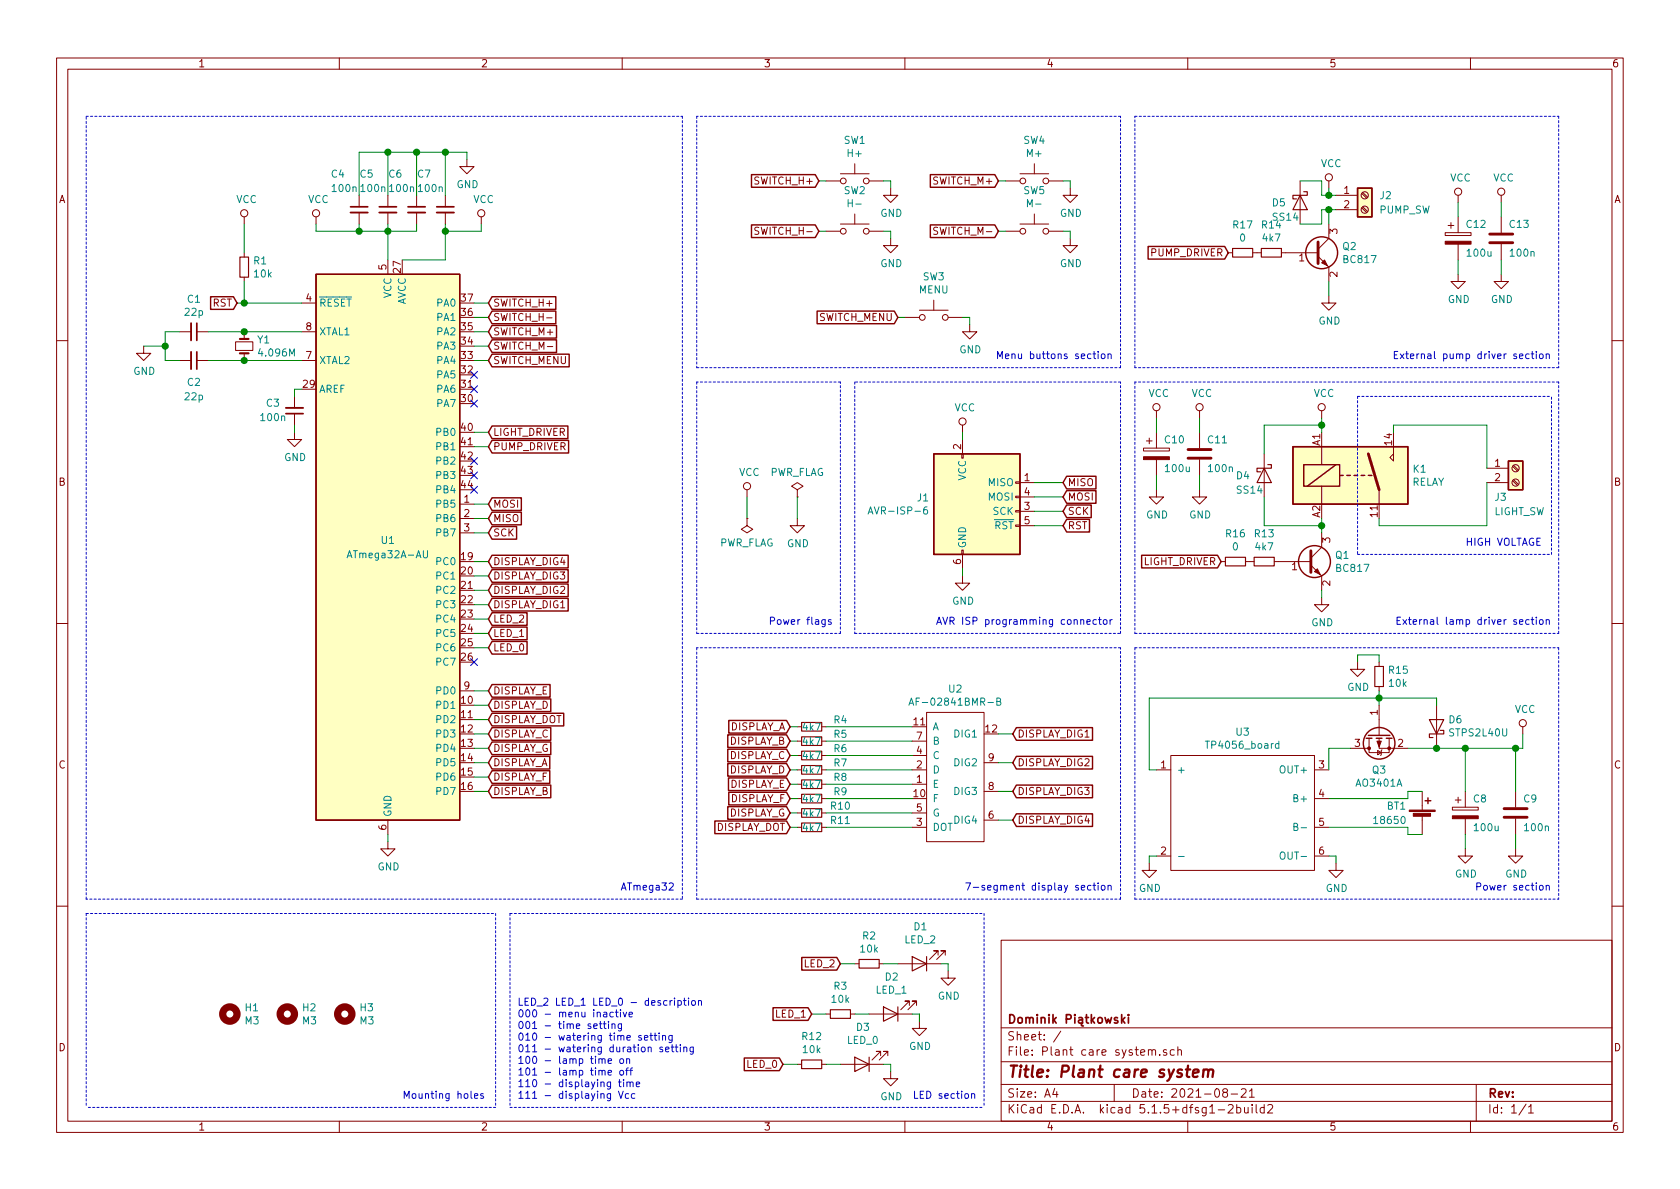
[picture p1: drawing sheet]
EESchema Schematic File Version 4
EELAYER 30 0
EELAYER END
$Descr A4 11693 8268
encoding utf-8
Sheet 1 1
Title "Plant care system"
Date "2021-08-21"
Rev ""
Comp "Dominik Piątkowski"
Comment1 ""
Comment2 ""
Comment3 ""
Comment4 ""
$EndDescr
$Comp
L power:VCC #PWR0101
U 1 1
P 5200 3450
F 0 "#PWR0101" H 5200 3300 50  0001 C CNN
F 1 "VCC" H 5217 3623 50  0000 C CNN
F 2 "" H 5200 3450 50  0001 C CNN
F 3 "" H 5200 3450 50  0001 C CNN
	1    5200 3450
	1    0    0    -1  
$EndComp
$Comp
L power:GND #PWR0102
U 1 1
P 5550 3600
F 0 "#PWR0102" H 5550 3350 50  0001 C CNN
F 1 "GND" H 5555 3427 50  0000 C CNN
F 2 "" H 5550 3600 50  0001 C CNN
F 3 "" H 5550 3600 50  0001 C CNN
	1    5550 3600
	1    0    0    -1  
$EndComp
$Comp
L power:PWR_FLAG #FLG0101
U 1 1
P 5550 3450
F 0 "#FLG0101" H 5550 3525 50  0001 C CNN
F 1 "PWR_FLAG" H 5550 3623 50  0000 C CNN
F 2 "" H 5550 3450 50  0001 C CNN
F 3 "~" H 5550 3450 50  0001 C CNN
	1    5550 3450
	1    0    0    -1  
$EndComp
$Comp
L power:PWR_FLAG #FLG0102
U 1 1
P 5200 3600
F 0 "#FLG0102" H 5200 3675 50  0001 C CNN
F 1 "PWR_FLAG" H 5200 3773 50  0000 C CNN
F 2 "" H 5200 3600 50  0001 C CNN
F 3 "~" H 5200 3600 50  0001 C CNN
	1    5200 3600
	-1   0    0    1   
$EndComp
Wire Wire Line
	5200 3450 5200 3600
Wire Wire Line
	5550 3450 5550 3600
$Comp
L MCU_Microchip_ATmega:ATmega32A-AU U1
U 1 1
P 2700 3800
F 0 "U1" H 2700 3850 50  0000 C CNN
F 1 "ATmega32A-AU" H 2700 3750 50  0000 C CNN
F 2 "Package_QFP:TQFP-44_10x10mm_P0.8mm" H 2700 3800 50  0001 C CIN
F 3 "http://ww1.microchip.com/downloads/en/DeviceDoc/atmel-8155-8-bit-microcontroller-avr-atmega32a_datasheet.pdf" H 2700 3800 50  0001 C CNN
	1    2700 3800
	1    0    0    -1  
$EndComp
$Comp
L Device:C_Small C4
U 1 1
P 2500 1450
F 0 "C4" H 2300 1700 50  0000 L CNN
F 1 "100n" H 2300 1600 50  0000 L CNN
F 2 "Capacitor_SMD:C_0805_2012Metric" H 2500 1450 50  0001 C CNN
F 3 "~" H 2500 1450 50  0001 C CNN
	1    2500 1450
	1    0    0    -1  
$EndComp
$Comp
L Device:C_Small C5
U 1 1
P 2700 1450
F 0 "C5" H 2500 1700 50  0000 L CNN
F 1 "100n" H 2500 1600 50  0000 L CNN
F 2 "Capacitor_SMD:C_0805_2012Metric" H 2700 1450 50  0001 C CNN
F 3 "~" H 2700 1450 50  0001 C CNN
	1    2700 1450
	1    0    0    -1  
$EndComp
$Comp
L Device:C_Small C6
U 1 1
P 2900 1450
F 0 "C6" H 2700 1700 50  0000 L CNN
F 1 "100n" H 2700 1600 50  0000 L CNN
F 2 "Capacitor_SMD:C_0805_2012Metric" H 2900 1450 50  0001 C CNN
F 3 "~" H 2900 1450 50  0001 C CNN
	1    2900 1450
	1    0    0    -1  
$EndComp
$Comp
L Device:C_Small C7
U 1 1
P 3100 1450
F 0 "C7" H 2900 1700 50  0000 L CNN
F 1 "100n" H 2900 1600 50  0000 L CNN
F 2 "Capacitor_SMD:C_0805_2012Metric" H 3100 1450 50  0001 C CNN
F 3 "~" H 3100 1450 50  0001 C CNN
	1    3100 1450
	1    0    0    -1  
$EndComp
Wire Wire Line
	2700 1800 2700 1600
Wire Wire Line
	2500 1550 2500 1600
Wire Wire Line
	2500 1600 2700 1600
Connection ~ 2700 1600
Wire Wire Line
	2700 1600 2700 1550
Wire Wire Line
	2900 1550 2900 1600
Wire Wire Line
	2900 1600 2700 1600
Wire Wire Line
	3100 1550 3100 1600
Wire Wire Line
	3100 1800 2800 1800
$Comp
L power:VCC #PWR0103
U 1 1
P 2200 1550
F 0 "#PWR0103" H 2200 1400 50  0001 C CNN
F 1 "VCC" H 2217 1723 50  0000 C CNN
F 2 "" H 2200 1550 50  0001 C CNN
F 3 "" H 2200 1550 50  0001 C CNN
	1    2200 1550
	1    0    0    -1  
$EndComp
$Comp
L power:VCC #PWR0104
U 1 1
P 3350 1550
F 0 "#PWR0104" H 3350 1400 50  0001 C CNN
F 1 "VCC" H 3367 1723 50  0000 C CNN
F 2 "" H 3350 1550 50  0001 C CNN
F 3 "" H 3350 1550 50  0001 C CNN
	1    3350 1550
	1    0    0    -1  
$EndComp
Wire Wire Line
	2200 1550 2200 1600
Wire Wire Line
	2200 1600 2500 1600
Connection ~ 2500 1600
Wire Wire Line
	3350 1550 3350 1600
Wire Wire Line
	3350 1600 3100 1600
Connection ~ 3100 1600
Wire Wire Line
	3100 1600 3100 1800
$Comp
L power:GND #PWR0105
U 1 1
P 3250 1100
F 0 "#PWR0105" H 3250 850 50  0001 C CNN
F 1 "GND" H 3255 927 50  0000 C CNN
F 2 "" H 3250 1100 50  0001 C CNN
F 3 "" H 3250 1100 50  0001 C CNN
	1    3250 1100
	1    0    0    -1  
$EndComp
Wire Wire Line
	2500 1350 2500 1050
Wire Wire Line
	2500 1050 2700 1050
Wire Wire Line
	3250 1050 3250 1100
Wire Wire Line
	2700 1350 2700 1050
Connection ~ 2700 1050
Wire Wire Line
	2700 1050 2900 1050
Wire Wire Line
	2900 1350 2900 1050
Connection ~ 2900 1050
Wire Wire Line
	2900 1050 3100 1050
Wire Wire Line
	3100 1350 3100 1050
Connection ~ 3100 1050
Wire Wire Line
	3100 1050 3250 1050
$Comp
L Device:R_Small R1
U 1 1
P 1700 1850
F 0 "R1" H 1759 1896 50  0000 L CNN
F 1 "10k" H 1759 1805 50  0000 L CNN
F 2 "Resistor_SMD:R_0805_2012Metric" H 1700 1850 50  0001 C CNN
F 3 "~" H 1700 1850 50  0001 C CNN
	1    1700 1850
	1    0    0    -1  
$EndComp
$Comp
L power:VCC #PWR0106
U 1 1
P 1700 1550
F 0 "#PWR0106" H 1700 1400 50  0001 C CNN
F 1 "VCC" H 1717 1723 50  0000 C CNN
F 2 "" H 1700 1550 50  0001 C CNN
F 3 "" H 1700 1550 50  0001 C CNN
	1    1700 1550
	1    0    0    -1  
$EndComp
$Comp
L Device:Crystal_Small Y1
U 1 1
P 1700 2400
F 0 "Y1" V 1654 2488 50  0000 L CNN
F 1 "4.096M" V 1745 2488 50  0000 L CNN
F 2 "Crystal:Crystal_HC49-U_Vertical" H 1700 2400 50  0001 C CNN
F 3 "~" H 1700 2400 50  0001 C CNN
	1    1700 2400
	0    1    1    0   
$EndComp
$Comp
L Device:C_Small C1
U 1 1
P 1350 2300
F 0 "C1" V 1121 2300 50  0000 C CNN
F 1 "22p" V 1212 2300 50  0000 C CNN
F 2 "Capacitor_SMD:C_0805_2012Metric" H 1350 2300 50  0001 C CNN
F 3 "~" H 1350 2300 50  0001 C CNN
	1    1350 2300
	0    1    1    0   
$EndComp
$Comp
L Device:C_Small C2
U 1 1
P 1350 2500
F 0 "C2" V 1500 2500 50  0000 C CNN
F 1 "22p" V 1600 2500 50  0000 C CNN
F 2 "Capacitor_SMD:C_0805_2012Metric" H 1350 2500 50  0001 C CNN
F 3 "~" H 1350 2500 50  0001 C CNN
	1    1350 2500
	0    1    1    0   
$EndComp
Wire Wire Line
	2100 2300 1700 2300
Wire Wire Line
	2100 2500 1700 2500
Wire Wire Line
	1700 2300 1450 2300
Connection ~ 1700 2300
Wire Wire Line
	1700 2500 1450 2500
Connection ~ 1700 2500
$Comp
L power:GND #PWR0107
U 1 1
P 1000 2400
F 0 "#PWR0107" H 1000 2150 50  0001 C CNN
F 1 "GND" H 1005 2227 50  0000 C CNN
F 2 "" H 1000 2400 50  0001 C CNN
F 3 "" H 1000 2400 50  0001 C CNN
	1    1000 2400
	1    0    0    -1  
$EndComp
Wire Wire Line
	1250 2300 1150 2300
Wire Wire Line
	1150 2300 1150 2400
Wire Wire Line
	1150 2500 1250 2500
Wire Wire Line
	1000 2400 1150 2400
Connection ~ 1150 2400
Wire Wire Line
	1150 2400 1150 2500
Wire Wire Line
	2100 2100 1700 2100
Wire Wire Line
	1700 2100 1700 1950
Wire Wire Line
	1700 1750 1700 1550
Text GLabel 1650 2100 0    50   Input ~ 0
RST
Wire Wire Line
	1650 2100 1700 2100
Connection ~ 1700 2100
Text GLabel 7400 3350 2    50   Input ~ 0
MISO
Text GLabel 7400 3550 2    50   Input ~ 0
SCK
Text GLabel 7400 3650 2    50   Input ~ 0
RST
Text GLabel 7400 3450 2    50   Input ~ 0
MOSI
$Comp
L power:VCC #PWR0108
U 1 1
P 6700 3000
F 0 "#PWR0108" H 6700 2850 50  0001 C CNN
F 1 "VCC" H 6717 3173 50  0000 C CNN
F 2 "" H 6700 3000 50  0001 C CNN
F 3 "" H 6700 3000 50  0001 C CNN
	1    6700 3000
	1    0    0    -1  
$EndComp
$Comp
L power:GND #PWR0109
U 1 1
P 6700 4000
F 0 "#PWR0109" H 6700 3750 50  0001 C CNN
F 1 "GND" H 6705 3827 50  0000 C CNN
F 2 "" H 6700 4000 50  0001 C CNN
F 3 "" H 6700 4000 50  0001 C CNN
	1    6700 4000
	1    0    0    -1  
$EndComp
Text GLabel 3400 3500 2    50   Input ~ 0
MOSI
Text GLabel 3400 3600 2    50   Input ~ 0
MISO
Text GLabel 3400 3700 2    50   Input ~ 0
SCK
Wire Wire Line
	3400 3500 3300 3500
Wire Wire Line
	3300 3600 3400 3600
Wire Wire Line
	3400 3700 3300 3700
$Comp
L power:GND #PWR0110
U 1 1
P 2700 5850
F 0 "#PWR0110" H 2700 5600 50  0001 C CNN
F 1 "GND" H 2705 5677 50  0000 C CNN
F 2 "" H 2700 5850 50  0001 C CNN
F 3 "" H 2700 5850 50  0001 C CNN
	1    2700 5850
	1    0    0    -1  
$EndComp
Wire Wire Line
	2700 5800 2700 5850
$Comp
L Switch:SW_Push SW1
U 1 1
P 5950 1250
F 0 "SW1" H 5950 1535 50  0000 C CNN
F 1 "H+" H 5950 1444 50  0000 C CNN
F 2 "Button_Switch_THT:SW_PUSH_6mm_H5mm" H 5950 1450 50  0001 C CNN
F 3 "~" H 5950 1450 50  0001 C CNN
	1    5950 1250
	1    0    0    -1  
$EndComp
$Comp
L Switch:SW_Push SW2
U 1 1
P 5950 1600
F 0 "SW2" H 5950 1885 50  0000 C CNN
F 1 "H-" H 5950 1794 50  0000 C CNN
F 2 "Button_Switch_THT:SW_PUSH_6mm_H5mm" H 5950 1800 50  0001 C CNN
F 3 "~" H 5950 1800 50  0001 C CNN
	1    5950 1600
	1    0    0    -1  
$EndComp
$Comp
L Switch:SW_Push SW4
U 1 1
P 7200 1250
F 0 "SW4" H 7200 1535 50  0000 C CNN
F 1 "M+" H 7200 1444 50  0000 C CNN
F 2 "Button_Switch_THT:SW_PUSH_6mm_H5mm" H 7200 1450 50  0001 C CNN
F 3 "~" H 7200 1450 50  0001 C CNN
	1    7200 1250
	1    0    0    -1  
$EndComp
$Comp
L Switch:SW_Push SW3
U 1 1
P 6500 2200
F 0 "SW3" H 6500 2485 50  0000 C CNN
F 1 "MENU" H 6500 2394 50  0000 C CNN
F 2 "Button_Switch_THT:SW_PUSH_6mm_H5mm" H 6500 2400 50  0001 C CNN
F 3 "~" H 6500 2400 50  0001 C CNN
	1    6500 2200
	1    0    0    -1  
$EndComp
$Comp
L power:GND #PWR0111
U 1 1
P 6750 2250
F 0 "#PWR0111" H 6750 2000 50  0001 C CNN
F 1 "GND" H 6755 2077 50  0000 C CNN
F 2 "" H 6750 2250 50  0001 C CNN
F 3 "" H 6750 2250 50  0001 C CNN
	1    6750 2250
	1    0    0    -1  
$EndComp
$Comp
L AF-02841BMR-B:AF-02841BMR-B U2
U 1 1
P 6650 5400
F 0 "U2" H 6650 6015 50  0000 C CNN
F 1 "AF-02841BMR-B" H 6650 5924 50  0000 C CNN
F 2 "AF-02841BMR-B:AF-02841BMR-B" H 6500 5550 50  0001 C CNN
F 3 "" H 6500 5550 50  0001 C CNN
	1    6650 5400
	1    0    0    -1  
$EndComp
$Comp
L Connector:AVR-ISP-6 J1
U 1 1
P 6800 3550
F 0 "J1" H 6471 3646 50  0000 R CNN
F 1 "AVR-ISP-6" H 6471 3555 50  0000 R CNN
F 2 "Connector_PinHeader_2.54mm:PinHeader_2x03_P2.54mm_Vertical" V 6550 3600 50  0001 C CNN
F 3 " ~" H 5525 3000 50  0001 C CNN
	1    6800 3550
	1    0    0    -1  
$EndComp
Wire Wire Line
	6700 3000 6700 3050
Wire Wire Line
	7200 3350 7400 3350
Wire Wire Line
	7400 3450 7200 3450
Wire Wire Line
	7200 3550 7400 3550
Wire Wire Line
	7400 3650 7200 3650
Wire Wire Line
	6700 3950 6700 4000
$Comp
L TP4056_board:TP4056_board U3
U 1 1
P 8650 5650
F 0 "U3" H 8650 6215 50  0000 C CNN
F 1 "TP4056_board" H 8650 6124 50  0000 C CNN
F 2 "TP4056_board:TP4056_board" H 8850 5650 50  0001 C CNN
F 3 "" H 8850 5650 50  0001 C CNN
	1    8650 5650
	1    0    0    -1  
$EndComp
$Comp
L power:GND #PWR0114
U 1 1
P 8000 6000
F 0 "#PWR0114" H 8000 5750 50  0001 C CNN
F 1 "GND" H 8005 5827 50  0000 C CNN
F 2 "" H 8000 6000 50  0001 C CNN
F 3 "" H 8000 6000 50  0001 C CNN
	1    8000 6000
	1    0    0    -1  
$EndComp
$Comp
L power:GND #PWR0115
U 1 1
P 9300 6000
F 0 "#PWR0115" H 9300 5750 50  0001 C CNN
F 1 "GND" H 9305 5827 50  0000 C CNN
F 2 "" H 9300 6000 50  0001 C CNN
F 3 "" H 9300 6000 50  0001 C CNN
	1    9300 6000
	1    0    0    -1  
$EndComp
Wire Wire Line
	8000 6000 8000 5950
Wire Wire Line
	8000 5950 8050 5950
Wire Wire Line
	9250 5950 9300 5950
Wire Wire Line
	9300 5950 9300 6000
$Comp
L Transistor_FET:AO3401A Q3
U 1 1
P 9600 5100
F 0 "Q3" V 9849 5100 50  0000 C CNN
F 1 "AO3401A" V 9940 5100 50  0000 C CNN
F 2 "Package_TO_SOT_SMD:SOT-23" H 9800 5025 50  0001 L CIN
F 3 "http://www.aosmd.com/pdfs/datasheet/AO3401A.pdf" H 9600 5100 50  0001 L CNN
	1    9600 5100
	0    -1   1    0   
$EndComp
$Comp
L Device:D_Schottky D6
U 1 1
P 10000 5050
F 0 "D6" V 10046 4971 50  0000 R CNN
F 1 "STPS2L40U" V 9955 4971 50  0000 R CNN
F 2 "Diode_SMD:D_SMB" H 10000 5050 50  0001 C CNN
F 3 "~" H 10000 5050 50  0001 C CNN
	1    10000 5050
	0    -1   -1   0   
$EndComp
Wire Wire Line
	8050 5350 8000 5350
$Comp
L Device:R_Small R15
U 1 1
P 9600 4700
F 0 "R15" H 9659 4746 50  0000 L CNN
F 1 "10k" H 9659 4655 50  0000 L CNN
F 2 "Resistor_SMD:R_0805_2012Metric" H 9600 4700 50  0001 C CNN
F 3 "~" H 9600 4700 50  0001 C CNN
	1    9600 4700
	1    0    0    -1  
$EndComp
Wire Wire Line
	9600 4800 9600 4850
Wire Wire Line
	9600 4850 8000 4850
Wire Wire Line
	8000 4850 8000 5350
Connection ~ 9600 4850
Wire Wire Line
	9600 4850 9600 4900
Wire Wire Line
	10000 4900 10000 4850
Wire Wire Line
	10000 4850 9600 4850
Wire Wire Line
	9250 5350 9250 5200
Wire Wire Line
	9250 5200 9400 5200
Wire Wire Line
	9800 5200 10000 5200
$Comp
L power:GND #PWR0116
U 1 1
P 9450 4600
F 0 "#PWR0116" H 9450 4350 50  0001 C CNN
F 1 "GND" H 9455 4427 50  0000 C CNN
F 2 "" H 9450 4600 50  0001 C CNN
F 3 "" H 9450 4600 50  0001 C CNN
	1    9450 4600
	1    0    0    -1  
$EndComp
Wire Wire Line
	9450 4600 9450 4550
Wire Wire Line
	9450 4550 9600 4550
Wire Wire Line
	9600 4550 9600 4600
$Comp
L power:VCC #PWR0117
U 1 1
P 10600 5100
F 0 "#PWR0117" H 10600 4950 50  0001 C CNN
F 1 "VCC" H 10617 5273 50  0000 C CNN
F 2 "" H 10600 5100 50  0001 C CNN
F 3 "" H 10600 5100 50  0001 C CNN
	1    10600 5100
	1    0    0    -1  
$EndComp
Connection ~ 10000 5200
Wire Wire Line
	10600 5200 10600 5100
$Comp
L Device:Battery_Cell BT1
U 1 1
P 9900 5700
F 0 "BT1" H 9650 5800 50  0000 L CNN
F 1 "18650" H 9550 5700 50  0000 L CNN
F 2 "18650_holder:18650_holder" V 9900 5760 50  0001 C CNN
F 3 "~" V 9900 5760 50  0001 C CNN
	1    9900 5700
	1    0    0    -1  
$EndComp
$Comp
L Device:R_Small R4
U 1 1
P 5650 5050
F 0 "R4" V 5600 5250 50  0000 C CNN
F 1 "4k7" V 5650 5050 50  0000 C CNN
F 2 "Resistor_SMD:R_0805_2012Metric" H 5650 5050 50  0001 C CNN
F 3 "~" H 5650 5050 50  0001 C CNN
	1    5650 5050
	0    1    1    0   
$EndComp
$Comp
L Device:R_Small R5
U 1 1
P 5650 5150
F 0 "R5" V 5600 5350 50  0000 C CNN
F 1 "4k7" V 5650 5150 50  0000 C CNN
F 2 "Resistor_SMD:R_0805_2012Metric" H 5650 5150 50  0001 C CNN
F 3 "~" H 5650 5150 50  0001 C CNN
	1    5650 5150
	0    1    1    0   
$EndComp
$Comp
L Device:R_Small R6
U 1 1
P 5650 5250
F 0 "R6" V 5600 5450 50  0000 C CNN
F 1 "4k7" V 5650 5250 50  0000 C CNN
F 2 "Resistor_SMD:R_0805_2012Metric" H 5650 5250 50  0001 C CNN
F 3 "~" H 5650 5250 50  0001 C CNN
	1    5650 5250
	0    1    1    0   
$EndComp
$Comp
L Device:R_Small R7
U 1 1
P 5650 5350
F 0 "R7" V 5600 5550 50  0000 C CNN
F 1 "4k7" V 5650 5350 50  0000 C CNN
F 2 "Resistor_SMD:R_0805_2012Metric" H 5650 5350 50  0001 C CNN
F 3 "~" H 5650 5350 50  0001 C CNN
	1    5650 5350
	0    1    1    0   
$EndComp
$Comp
L Device:R_Small R8
U 1 1
P 5650 5450
F 0 "R8" V 5600 5650 50  0000 C CNN
F 1 "4k7" V 5650 5450 50  0000 C CNN
F 2 "Resistor_SMD:R_0805_2012Metric" H 5650 5450 50  0001 C CNN
F 3 "~" H 5650 5450 50  0001 C CNN
	1    5650 5450
	0    1    1    0   
$EndComp
$Comp
L Device:R_Small R9
U 1 1
P 5650 5550
F 0 "R9" V 5600 5750 50  0000 C CNN
F 1 "4k7" V 5650 5550 50  0000 C CNN
F 2 "Resistor_SMD:R_0805_2012Metric" H 5650 5550 50  0001 C CNN
F 3 "~" H 5650 5550 50  0001 C CNN
	1    5650 5550
	0    1    1    0   
$EndComp
$Comp
L Device:R_Small R10
U 1 1
P 5650 5650
F 0 "R10" V 5600 5850 50  0000 C CNN
F 1 "4k7" V 5650 5650 50  0000 C CNN
F 2 "Resistor_SMD:R_0805_2012Metric" H 5650 5650 50  0001 C CNN
F 3 "~" H 5650 5650 50  0001 C CNN
	1    5650 5650
	0    1    1    0   
$EndComp
$Comp
L Device:R_Small R11
U 1 1
P 5650 5750
F 0 "R11" V 5600 5950 50  0000 C CNN
F 1 "4k7" V 5650 5750 50  0000 C CNN
F 2 "Resistor_SMD:R_0805_2012Metric" H 5650 5750 50  0001 C CNN
F 3 "~" H 5650 5750 50  0001 C CNN
	1    5650 5750
	0    1    1    0   
$EndComp
Wire Wire Line
	6350 5050 5750 5050
Wire Wire Line
	5750 5150 6350 5150
Wire Wire Line
	6350 5250 5750 5250
Wire Wire Line
	5750 5350 6350 5350
Wire Wire Line
	6350 5450 5750 5450
Wire Wire Line
	5750 5550 6350 5550
Wire Wire Line
	6350 5650 5750 5650
Wire Wire Line
	6350 5750 5750 5750
Text GLabel 3400 5500 2    50   Input ~ 0
DISPLAY_B
Text GLabel 3400 5300 2    50   Input ~ 0
DISPLAY_A
Text GLabel 3400 5100 2    50   Input ~ 0
DISPLAY_C
Text GLabel 3400 4900 2    50   Input ~ 0
DISPLAY_D
Text GLabel 3400 4800 2    50   Input ~ 0
DISPLAY_E
Text GLabel 3400 5400 2    50   Input ~ 0
DISPLAY_F
Text GLabel 3400 5200 2    50   Input ~ 0
DISPLAY_G
Text GLabel 3400 5000 2    50   Input ~ 0
DISPLAY_DOT
Text GLabel 5500 5050 0    50   Input ~ 0
DISPLAY_A
Text GLabel 5500 5150 0    50   Input ~ 0
DISPLAY_B
Text GLabel 5500 5250 0    50   Input ~ 0
DISPLAY_C
Text GLabel 5500 5350 0    50   Input ~ 0
DISPLAY_D
Text GLabel 5500 5450 0    50   Input ~ 0
DISPLAY_E
Text GLabel 5500 5550 0    50   Input ~ 0
DISPLAY_F
Text GLabel 5500 5650 0    50   Input ~ 0
DISPLAY_G
Text GLabel 5500 5750 0    50   Input ~ 0
DISPLAY_DOT
Wire Wire Line
	5500 5750 5550 5750
Wire Wire Line
	5550 5650 5500 5650
Wire Wire Line
	5500 5550 5550 5550
Wire Wire Line
	5550 5450 5500 5450
Wire Wire Line
	5500 5350 5550 5350
Wire Wire Line
	5550 5250 5500 5250
Wire Wire Line
	5500 5150 5550 5150
Wire Wire Line
	5550 5050 5500 5050
Text GLabel 3400 3000 2    50   Input ~ 0
LIGHT_DRIVER
Wire Wire Line
	3400 3000 3300 3000
Text GLabel 7050 5100 2    50   Input ~ 0
DISPLAY_DIG1
Text GLabel 7050 5300 2    50   Input ~ 0
DISPLAY_DIG2
Text GLabel 7050 5500 2    50   Input ~ 0
DISPLAY_DIG3
Text GLabel 7050 5700 2    50   Input ~ 0
DISPLAY_DIG4
Text GLabel 3400 3900 2    50   Input ~ 0
DISPLAY_DIG4
Text GLabel 3400 4000 2    50   Input ~ 0
DISPLAY_DIG3
Text GLabel 3400 4100 2    50   Input ~ 0
DISPLAY_DIG2
Text GLabel 3400 4200 2    50   Input ~ 0
DISPLAY_DIG1
Wire Wire Line
	3300 4800 3400 4800
Wire Wire Line
	3300 4900 3400 4900
Wire Wire Line
	3300 5000 3400 5000
Wire Wire Line
	3300 5100 3400 5100
Wire Wire Line
	3300 5200 3400 5200
Wire Wire Line
	3300 5300 3400 5300
Wire Wire Line
	3300 5400 3400 5400
Wire Wire Line
	3300 5500 3400 5500
Wire Wire Line
	3400 3900 3300 3900
Wire Wire Line
	3300 4000 3400 4000
Wire Wire Line
	3400 4100 3300 4100
Wire Wire Line
	3300 4200 3400 4200
Wire Wire Line
	6950 5100 7050 5100
Wire Wire Line
	7050 5300 6950 5300
Wire Wire Line
	6950 5500 7050 5500
Wire Wire Line
	7050 5700 6950 5700
$Comp
L Device:C_Small C3
U 1 1
P 2050 2850
F 0 "C3" H 2200 2800 50  0000 C CNN
F 1 "100n" H 2200 2900 50  0000 C CNN
F 2 "Capacitor_SMD:C_0805_2012Metric" H 2050 2850 50  0001 C CNN
F 3 "~" H 2050 2850 50  0001 C CNN
	1    2050 2850
	-1   0    0    1   
$EndComp
Wire Wire Line
	2100 2700 2050 2700
Wire Wire Line
	2050 2700 2050 2750
$Comp
L power:GND #PWR0118
U 1 1
P 2050 3000
F 0 "#PWR0118" H 2050 2750 50  0001 C CNN
F 1 "GND" H 2055 2827 50  0000 C CNN
F 2 "" H 2050 3000 50  0001 C CNN
F 3 "" H 2050 3000 50  0001 C CNN
	1    2050 3000
	1    0    0    -1  
$EndComp
Wire Wire Line
	2050 2950 2050 3000
$Comp
L power:VCC #PWR0119
U 1 1
P 9250 1300
F 0 "#PWR0119" H 9250 1150 50  0001 C CNN
F 1 "VCC" H 9267 1473 50  0000 C CNN
F 2 "" H 9250 1300 50  0001 C CNN
F 3 "" H 9250 1300 50  0001 C CNN
	1    9250 1300
	1    0    0    -1  
$EndComp
$Comp
L Transistor_BJT:BC817 Q2
U 1 1
P 9150 1750
F 0 "Q2" H 9341 1796 50  0000 L CNN
F 1 "BC817" H 9341 1705 50  0000 L CNN
F 2 "Package_TO_SOT_SMD:SOT-23" H 9350 1675 50  0001 L CIN
F 3 "http://www.fairchildsemi.com/ds/BC/BC817.pdf" H 9150 1750 50  0001 L CNN
	1    9150 1750
	1    0    0    -1  
$EndComp
$Comp
L Device:R_Small R14
U 1 1
P 8850 1750
F 0 "R14" V 8654 1750 50  0000 C CNN
F 1 "4k7" V 8745 1750 50  0000 C CNN
F 2 "Resistor_SMD:R_0805_2012Metric" H 8850 1750 50  0001 C CNN
F 3 "~" H 8850 1750 50  0001 C CNN
	1    8850 1750
	0    1    1    0   
$EndComp
$Comp
L power:GND #PWR0120
U 1 1
P 9250 2050
F 0 "#PWR0120" H 9250 1800 50  0001 C CNN
F 1 "GND" H 9255 1877 50  0000 C CNN
F 2 "" H 9250 2050 50  0001 C CNN
F 3 "" H 9250 2050 50  0001 C CNN
	1    9250 2050
	1    0    0    -1  
$EndComp
Wire Wire Line
	9250 1300 9250 1350
Wire Wire Line
	9250 1350 9300 1350
Wire Wire Line
	9300 1450 9250 1450
Wire Wire Line
	9250 1450 9250 1550
Wire Wire Line
	9250 1950 9250 2050
$Comp
L Device:D_Schottky D5
U 1 1
P 9050 1400
F 0 "D5" V 9050 1200 50  0000 L CNN
F 1 "SS14" V 9150 1200 50  0000 L CNN
F 2 "Diode_SMD:D_SMA" H 9050 1400 50  0001 C CNN
F 3 "~" H 9050 1400 50  0001 C CNN
	1    9050 1400
	0    1    1    0   
$EndComp
Wire Wire Line
	9250 1350 9200 1350
Wire Wire Line
	9200 1350 9200 1250
Wire Wire Line
	9200 1250 9050 1250
Connection ~ 9250 1350
Wire Wire Line
	9250 1450 9200 1450
Wire Wire Line
	9200 1450 9200 1550
Wire Wire Line
	9200 1550 9050 1550
Connection ~ 9250 1450
Text GLabel 8550 1750 0    50   Input ~ 0
PUMP_DRIVER
Text GLabel 3400 3100 2    50   Input ~ 0
PUMP_DRIVER
Wire Wire Line
	3400 3100 3300 3100
Wire Notes Line
	10850 4500 10850 6250
Text Notes 10800 6200 2    50   ~ 0
Power section
Wire Notes Line
	10800 3850 10800 2750
Wire Notes Line
	7900 4400 10850 4400
Wire Notes Line
	10850 2650 7900 2650
Wire Notes Line
	7900 2650 7900 4400
Wire Notes Line
	7900 4500 7900 6250
Wire Notes Line
	7900 4500 10850 4500
Wire Notes Line
	7900 6250 10850 6250
Wire Notes Line
	7900 2550 7900 800 
Wire Notes Line
	7900 800  10850 800 
Wire Notes Line
	10850 4400 10850 2650
Wire Notes Line
	10850 800  10850 2550
Wire Notes Line
	10850 2550 7900 2550
Text Notes 10800 4350 2    50   ~ 0
External lamp driver section
Text Notes 10800 2500 2    50   ~ 0
External pump driver section
Wire Notes Line
	7800 4400 7800 2650
Wire Notes Line
	7800 2650 5950 2650
Wire Notes Line
	5950 2650 5950 4400
Wire Notes Line
	5950 4400 7800 4400
Text Notes 7750 4350 2    50   ~ 0
AVR ISP programming connector
Wire Notes Line
	4850 2550 7800 2550
Wire Notes Line
	7800 2550 7800 800 
Wire Notes Line
	7800 800  4850 800 
Wire Notes Line
	4850 800  4850 2550
Wire Notes Line
	4850 6250 7800 6250
Wire Notes Line
	7800 6250 7800 4500
Wire Notes Line
	7800 4500 4850 4500
Wire Notes Line
	4850 4500 4850 6250
Text Notes 7750 6200 2    50   ~ 0
7-segment display section
Wire Notes Line
	5850 4400 5850 2650
Wire Notes Line
	5850 2650 4850 2650
Wire Notes Line
	4850 2650 4850 4400
Wire Notes Line
	4850 4400 5850 4400
Text Notes 5800 4350 2    50   ~ 0
Power flags
Text Notes 4700 6200 2    50   ~ 0
ATmega32
Text GLabel 3400 2100 2    50   Input ~ 0
SWITCH_H+
Text GLabel 3400 2200 2    50   Input ~ 0
SWITCH_H-
Text GLabel 3400 2300 2    50   Input ~ 0
SWITCH_M+
Text GLabel 3400 2400 2    50   Input ~ 0
SWITCH_M-
Text GLabel 3400 2500 2    50   Input ~ 0
SWITCH_MENU
Text GLabel 5700 1250 0    50   Input ~ 0
SWITCH_H+
Text GLabel 5700 1600 0    50   Input ~ 0
SWITCH_H-
Text GLabel 6950 1250 0    50   Input ~ 0
SWITCH_M+
Text GLabel 6950 1600 0    50   Input ~ 0
SWITCH_M-
Text GLabel 6250 2200 0    50   Input ~ 0
SWITCH_MENU
$Comp
L power:GND #PWR0121
U 1 1
P 6200 1300
F 0 "#PWR0121" H 6200 1050 50  0001 C CNN
F 1 "GND" H 6205 1127 50  0000 C CNN
F 2 "" H 6200 1300 50  0001 C CNN
F 3 "" H 6200 1300 50  0001 C CNN
	1    6200 1300
	1    0    0    -1  
$EndComp
$Comp
L Switch:SW_Push SW5
U 1 1
P 7200 1600
F 0 "SW5" H 7200 1885 50  0000 C CNN
F 1 "M-" H 7200 1794 50  0000 C CNN
F 2 "Button_Switch_THT:SW_PUSH_6mm_H5mm" H 7200 1800 50  0001 C CNN
F 3 "~" H 7200 1800 50  0001 C CNN
	1    7200 1600
	1    0    0    -1  
$EndComp
$Comp
L power:GND #PWR0122
U 1 1
P 6200 1650
F 0 "#PWR0122" H 6200 1400 50  0001 C CNN
F 1 "GND" H 6205 1477 50  0000 C CNN
F 2 "" H 6200 1650 50  0001 C CNN
F 3 "" H 6200 1650 50  0001 C CNN
	1    6200 1650
	1    0    0    -1  
$EndComp
$Comp
L power:GND #PWR0123
U 1 1
P 7450 1300
F 0 "#PWR0123" H 7450 1050 50  0001 C CNN
F 1 "GND" H 7455 1127 50  0000 C CNN
F 2 "" H 7450 1300 50  0001 C CNN
F 3 "" H 7450 1300 50  0001 C CNN
	1    7450 1300
	1    0    0    -1  
$EndComp
$Comp
L power:GND #PWR0124
U 1 1
P 7450 1650
F 0 "#PWR0124" H 7450 1400 50  0001 C CNN
F 1 "GND" H 7455 1477 50  0000 C CNN
F 2 "" H 7450 1650 50  0001 C CNN
F 3 "" H 7450 1650 50  0001 C CNN
	1    7450 1650
	1    0    0    -1  
$EndComp
Wire Wire Line
	3400 2100 3300 2100
Wire Wire Line
	3300 2200 3400 2200
Wire Wire Line
	3400 2300 3300 2300
Wire Wire Line
	3300 2400 3400 2400
Wire Wire Line
	3400 2500 3300 2500
Wire Wire Line
	5700 1250 5750 1250
Wire Wire Line
	6150 1250 6200 1250
Wire Wire Line
	6200 1250 6200 1300
Wire Wire Line
	6200 1650 6200 1600
Wire Wire Line
	6200 1600 6150 1600
Wire Wire Line
	5750 1600 5700 1600
Wire Wire Line
	6300 2200 6250 2200
Wire Wire Line
	6700 2200 6750 2200
Wire Wire Line
	6750 2200 6750 2250
Wire Wire Line
	6950 1600 7000 1600
Wire Wire Line
	7400 1600 7450 1600
Wire Wire Line
	7450 1600 7450 1650
Wire Wire Line
	7450 1300 7450 1250
Wire Wire Line
	7450 1250 7400 1250
Wire Wire Line
	7000 1250 6950 1250
Text Notes 7750 2500 2    50   ~ 0
Menu buttons section
Wire Notes Line
	6850 6350 6850 7700
Wire Notes Line
	600  800  4750 800 
Wire Notes Line
	4750 800  4750 6250
Wire Notes Line
	4750 6250 600  6250
Wire Notes Line
	600  6250 600  800 
Text Notes 6800 7650 2    50   ~ 0
LED section
$Comp
L Device:R_Small R12
U 1 1
P 5650 7400
F 0 "R12" V 5454 7400 50  0000 C CNN
F 1 "10k" V 5545 7400 50  0000 C CNN
F 2 "Resistor_SMD:R_0805_2012Metric" H 5650 7400 50  0001 C CNN
F 3 "~" H 5650 7400 50  0001 C CNN
	1    5650 7400
	0    1    1    0   
$EndComp
$Comp
L Device:LED D3
U 1 1
P 6000 7400
F 0 "D3" H 5993 7145 50  0000 C CNN
F 1 "LED_0" H 5993 7236 50  0000 C CNN
F 2 "LED_SMD_upside_down:LED_0805_2012Metric" H 6000 7400 50  0001 C CNN
F 3 "~" H 6000 7400 50  0001 C CNN
	1    6000 7400
	-1   0    0    1   
$EndComp
$Comp
L power:GND #PWR0125
U 1 1
P 6200 7450
F 0 "#PWR0125" H 6200 7200 50  0001 C CNN
F 1 "GND" H 6205 7277 50  0000 C CNN
F 2 "" H 6200 7450 50  0001 C CNN
F 3 "" H 6200 7450 50  0001 C CNN
	1    6200 7450
	1    0    0    -1  
$EndComp
Wire Wire Line
	5750 7400 5850 7400
Wire Wire Line
	6150 7400 6200 7400
Wire Wire Line
	6200 7400 6200 7450
Text Notes 3600 7650 0    50   ~ 0
LED_2 LED_1 LED_0 - description\n000 - menu inactive\n001 - time setting\n010 - watering time setting\n011 - watering duration setting\n100 - lamp time on\n101 - lamp time off\n110 - displaying time\n111 - displaying Vcc
$Comp
L Device:R_Small R2
U 1 1
P 6050 6700
F 0 "R2" V 5854 6700 50  0000 C CNN
F 1 "10k" V 5945 6700 50  0000 C CNN
F 2 "Resistor_SMD:R_0805_2012Metric" H 6050 6700 50  0001 C CNN
F 3 "~" H 6050 6700 50  0001 C CNN
	1    6050 6700
	0    1    1    0   
$EndComp
$Comp
L Device:LED D1
U 1 1
P 6400 6700
F 0 "D1" H 6393 6445 50  0000 C CNN
F 1 "LED_2" H 6393 6536 50  0000 C CNN
F 2 "LED_SMD_upside_down:LED_0805_2012Metric" H 6400 6700 50  0001 C CNN
F 3 "~" H 6400 6700 50  0001 C CNN
	1    6400 6700
	-1   0    0    1   
$EndComp
$Comp
L power:GND #PWR0126
U 1 1
P 6600 6750
F 0 "#PWR0126" H 6600 6500 50  0001 C CNN
F 1 "GND" H 6605 6577 50  0000 C CNN
F 2 "" H 6600 6750 50  0001 C CNN
F 3 "" H 6600 6750 50  0001 C CNN
	1    6600 6750
	1    0    0    -1  
$EndComp
Wire Wire Line
	6150 6700 6250 6700
Wire Wire Line
	6550 6700 6600 6700
Wire Wire Line
	6600 6700 6600 6750
$Comp
L Device:R_Small R3
U 1 1
P 5850 7050
F 0 "R3" V 5654 7050 50  0000 C CNN
F 1 "10k" V 5745 7050 50  0000 C CNN
F 2 "Resistor_SMD:R_0805_2012Metric" H 5850 7050 50  0001 C CNN
F 3 "~" H 5850 7050 50  0001 C CNN
	1    5850 7050
	0    1    1    0   
$EndComp
$Comp
L Device:LED D2
U 1 1
P 6200 7050
F 0 "D2" H 6193 6795 50  0000 C CNN
F 1 "LED_1" H 6193 6886 50  0000 C CNN
F 2 "LED_SMD_upside_down:LED_0805_2012Metric" H 6200 7050 50  0001 C CNN
F 3 "~" H 6200 7050 50  0001 C CNN
	1    6200 7050
	-1   0    0    1   
$EndComp
$Comp
L power:GND #PWR0127
U 1 1
P 6400 7100
F 0 "#PWR0127" H 6400 6850 50  0001 C CNN
F 1 "GND" H 6405 6927 50  0000 C CNN
F 2 "" H 6400 7100 50  0001 C CNN
F 3 "" H 6400 7100 50  0001 C CNN
	1    6400 7100
	1    0    0    -1  
$EndComp
Wire Wire Line
	5950 7050 6050 7050
Wire Wire Line
	6350 7050 6400 7050
Wire Wire Line
	6400 7050 6400 7100
Wire Notes Line
	600  6350 600  7700
Text GLabel 5850 6700 0    50   Input ~ 0
LED_2
Text GLabel 5650 7050 0    50   Input ~ 0
LED_1
Text GLabel 5450 7400 0    50   Input ~ 0
LED_0
Text GLabel 3400 4300 2    50   Input ~ 0
LED_2
Text GLabel 3400 4400 2    50   Input ~ 0
LED_1
Text GLabel 3400 4500 2    50   Input ~ 0
LED_0
Wire Wire Line
	5850 6700 5950 6700
Wire Wire Line
	5650 7050 5750 7050
Wire Wire Line
	5450 7400 5550 7400
Wire Wire Line
	9250 5550 9800 5550
Wire Wire Line
	9800 5550 9800 5500
Wire Wire Line
	9800 5500 9900 5500
Wire Wire Line
	9250 5750 9800 5750
Wire Wire Line
	9800 5750 9800 5800
Wire Wire Line
	9800 5800 9900 5800
$Comp
L power:GND #PWR0128
U 1 1
P 10550 5900
F 0 "#PWR0128" H 10550 5650 50  0001 C CNN
F 1 "GND" H 10555 5727 50  0000 C CNN
F 2 "" H 10550 5900 50  0001 C CNN
F 3 "" H 10550 5900 50  0001 C CNN
	1    10550 5900
	1    0    0    -1  
$EndComp
Wire Wire Line
	10000 5200 10200 5200
$Comp
L Device:C C9
U 1 1
P 10550 5650
F 0 "C9" H 10600 5750 50  0000 L CNN
F 1 "100n" H 10600 5550 50  0000 L CNN
F 2 "Capacitor_SMD:C_0805_2012Metric" H 10588 5500 50  0001 C CNN
F 3 "~" H 10550 5650 50  0001 C CNN
	1    10550 5650
	1    0    0    -1  
$EndComp
Wire Wire Line
	10200 5500 10200 5200
Connection ~ 10200 5200
Wire Wire Line
	10200 5200 10550 5200
Wire Wire Line
	10550 5500 10550 5200
Connection ~ 10550 5200
Wire Wire Line
	10550 5200 10600 5200
$Comp
L power:GND #PWR0129
U 1 1
P 10200 5900
F 0 "#PWR0129" H 10200 5650 50  0001 C CNN
F 1 "GND" H 10205 5727 50  0000 C CNN
F 2 "" H 10200 5900 50  0001 C CNN
F 3 "" H 10200 5900 50  0001 C CNN
	1    10200 5900
	1    0    0    -1  
$EndComp
Wire Wire Line
	10200 5800 10200 5900
Wire Wire Line
	10550 5900 10550 5800
$Comp
L Device:CP C8
U 1 1
P 10200 5650
F 0 "C8" H 10250 5750 50  0000 L CNN
F 1 "100u" H 10250 5550 50  0000 L CNN
F 2 "Capacitor_Tantalum_SMD:CP_EIA-7343-31_Kemet-D" H 10238 5500 50  0001 C CNN
F 3 "~" H 10200 5650 50  0001 C CNN
	1    10200 5650
	1    0    0    -1  
$EndComp
$Comp
L Connector:Screw_Terminal_01x02 J2
U 1 1
P 9500 1350
F 0 "J2" H 9600 1350 50  0000 L CNN
F 1 "PUMP_SW" H 9600 1250 50  0000 L CNN
F 2 "DG-301:DG-301" H 9500 1350 50  0001 C CNN
F 3 "~" H 9500 1350 50  0001 C CNN
	1    9500 1350
	1    0    0    -1  
$EndComp
NoConn ~ 3300 3200
NoConn ~ 3300 3300
NoConn ~ 3300 3400
NoConn ~ 3300 4600
Wire Wire Line
	3400 4300 3300 4300
Wire Wire Line
	3300 4400 3400 4400
Wire Wire Line
	3400 4500 3300 4500
NoConn ~ 3300 2600
NoConn ~ 3300 2700
NoConn ~ 3300 2800
$Comp
L Device:CP C10
U 1 1
P 8050 3150
F 0 "C10" H 8100 3250 50  0000 L CNN
F 1 "100u" H 8100 3050 50  0000 L CNN
F 2 "Capacitor_Tantalum_SMD:CP_EIA-7343-31_Kemet-D" H 8088 3000 50  0001 C CNN
F 3 "~" H 8050 3150 50  0001 C CNN
	1    8050 3150
	1    0    0    -1  
$EndComp
$Comp
L power:VCC #PWR01
U 1 1
P 8050 2900
F 0 "#PWR01" H 8050 2750 50  0001 C CNN
F 1 "VCC" H 8067 3073 50  0000 C CNN
F 2 "" H 8050 2900 50  0001 C CNN
F 3 "" H 8050 2900 50  0001 C CNN
	1    8050 2900
	1    0    0    -1  
$EndComp
$Comp
L power:GND #PWR02
U 1 1
P 8050 3400
F 0 "#PWR02" H 8050 3150 50  0001 C CNN
F 1 "GND" H 8055 3227 50  0000 C CNN
F 2 "" H 8050 3400 50  0001 C CNN
F 3 "" H 8050 3400 50  0001 C CNN
	1    8050 3400
	1    0    0    -1  
$EndComp
Wire Wire Line
	8050 2900 8050 3000
Wire Wire Line
	8050 3300 8050 3400
$Comp
L Device:CP C12
U 1 1
P 10150 1650
F 0 "C12" H 10200 1750 50  0000 L CNN
F 1 "100u" H 10200 1550 50  0000 L CNN
F 2 "Capacitor_Tantalum_SMD:CP_EIA-7343-31_Kemet-D" H 10188 1500 50  0001 C CNN
F 3 "~" H 10150 1650 50  0001 C CNN
	1    10150 1650
	1    0    0    -1  
$EndComp
$Comp
L power:VCC #PWR05
U 1 1
P 10150 1400
F 0 "#PWR05" H 10150 1250 50  0001 C CNN
F 1 "VCC" H 10167 1573 50  0000 C CNN
F 2 "" H 10150 1400 50  0001 C CNN
F 3 "" H 10150 1400 50  0001 C CNN
	1    10150 1400
	1    0    0    -1  
$EndComp
$Comp
L power:GND #PWR06
U 1 1
P 10150 1900
F 0 "#PWR06" H 10150 1650 50  0001 C CNN
F 1 "GND" H 10155 1727 50  0000 C CNN
F 2 "" H 10150 1900 50  0001 C CNN
F 3 "" H 10150 1900 50  0001 C CNN
	1    10150 1900
	1    0    0    -1  
$EndComp
Wire Wire Line
	10150 1400 10150 1500
Wire Wire Line
	10150 1800 10150 1900
$Comp
L Device:C C11
U 1 1
P 8350 3150
F 0 "C11" H 8400 3250 50  0000 L CNN
F 1 "100n" H 8400 3050 50  0000 L CNN
F 2 "Capacitor_SMD:C_0805_2012Metric" H 8388 3000 50  0001 C CNN
F 3 "~" H 8350 3150 50  0001 C CNN
	1    8350 3150
	1    0    0    -1  
$EndComp
$Comp
L power:VCC #PWR03
U 1 1
P 8350 2900
F 0 "#PWR03" H 8350 2750 50  0001 C CNN
F 1 "VCC" H 8367 3073 50  0000 C CNN
F 2 "" H 8350 2900 50  0001 C CNN
F 3 "" H 8350 2900 50  0001 C CNN
	1    8350 2900
	1    0    0    -1  
$EndComp
$Comp
L power:GND #PWR04
U 1 1
P 8350 3400
F 0 "#PWR04" H 8350 3150 50  0001 C CNN
F 1 "GND" H 8355 3227 50  0000 C CNN
F 2 "" H 8350 3400 50  0001 C CNN
F 3 "" H 8350 3400 50  0001 C CNN
	1    8350 3400
	1    0    0    -1  
$EndComp
Wire Wire Line
	8350 2900 8350 3000
Wire Wire Line
	8350 3300 8350 3400
$Comp
L Device:C C13
U 1 1
P 10450 1650
F 0 "C13" H 10500 1750 50  0000 L CNN
F 1 "100n" H 10500 1550 50  0000 L CNN
F 2 "Capacitor_SMD:C_0805_2012Metric" H 10488 1500 50  0001 C CNN
F 3 "~" H 10450 1650 50  0001 C CNN
	1    10450 1650
	1    0    0    -1  
$EndComp
$Comp
L power:VCC #PWR07
U 1 1
P 10450 1400
F 0 "#PWR07" H 10450 1250 50  0001 C CNN
F 1 "VCC" H 10467 1573 50  0000 C CNN
F 2 "" H 10450 1400 50  0001 C CNN
F 3 "" H 10450 1400 50  0001 C CNN
	1    10450 1400
	1    0    0    -1  
$EndComp
$Comp
L power:GND #PWR08
U 1 1
P 10450 1900
F 0 "#PWR08" H 10450 1650 50  0001 C CNN
F 1 "GND" H 10455 1727 50  0000 C CNN
F 2 "" H 10450 1900 50  0001 C CNN
F 3 "" H 10450 1900 50  0001 C CNN
	1    10450 1900
	1    0    0    -1  
$EndComp
Wire Wire Line
	10450 1400 10450 1500
Wire Wire Line
	10450 1800 10450 1900
$Comp
L Device:R_Small R17
U 1 1
P 8650 1750
F 0 "R17" V 8454 1750 50  0000 C CNN
F 1 "0" V 8545 1750 50  0000 C CNN
F 2 "Resistor_SMD:R_1206_3216Metric" H 8650 1750 50  0001 C CNN
F 3 "~" H 8650 1750 50  0001 C CNN
	1    8650 1750
	0    1    1    0   
$EndComp
Wire Notes Line
	9450 3850 10800 3850
Wire Notes Line
	9450 2750 10800 2750
Wire Wire Line
	9200 3650 9200 3700
Connection ~ 9200 3650
Wire Wire Line
	8800 3650 9200 3650
Wire Wire Line
	8800 3450 8800 3650
Wire Wire Line
	9200 2950 9200 3000
Connection ~ 9200 2950
Wire Wire Line
	8800 2950 8800 3150
Wire Wire Line
	9200 2950 8800 2950
Wire Wire Line
	9200 2900 9200 2950
Wire Wire Line
	9200 3600 9200 3650
$Comp
L Device:D_Schottky D4
U 1 1
P 8800 3300
F 0 "D4" V 8800 3100 50  0000 L CNN
F 1 "SS14" V 8900 3100 50  0000 L CNN
F 2 "Diode_SMD:D_SMA" H 8800 3300 50  0001 C CNN
F 3 "~" H 8800 3300 50  0001 C CNN
	1    8800 3300
	0    1    1    0   
$EndComp
Text Notes 10200 3800 0    50   ~ 0
HIGH VOLTAGE
Wire Notes Line
	9450 2750 9450 3850
Wire Wire Line
	9200 4100 9200 4150
$Comp
L power:GND #PWR0113
U 1 1
P 9200 4150
F 0 "#PWR0113" H 9200 3900 50  0001 C CNN
F 1 "GND" H 9205 3977 50  0000 C CNN
F 2 "" H 9200 4150 50  0001 C CNN
F 3 "" H 9200 4150 50  0001 C CNN
	1    9200 4150
	1    0    0    -1  
$EndComp
$Comp
L Transistor_BJT:BC817 Q1
U 1 1
P 9100 3900
F 0 "Q1" H 9291 3946 50  0000 L CNN
F 1 "BC817" H 9291 3855 50  0000 L CNN
F 2 "Package_TO_SOT_SMD:SOT-23" H 9300 3825 50  0001 L CIN
F 3 "http://www.fairchildsemi.com/ds/BC/BC817.pdf" H 9100 3900 50  0001 L CNN
	1    9100 3900
	1    0    0    -1  
$EndComp
$Comp
L power:VCC #PWR0112
U 1 1
P 9200 2900
F 0 "#PWR0112" H 9200 2750 50  0001 C CNN
F 1 "VCC" H 9217 3073 50  0000 C CNN
F 2 "" H 9200 2900 50  0001 C CNN
F 3 "" H 9200 2900 50  0001 C CNN
	1    9200 2900
	1    0    0    -1  
$EndComp
Wire Wire Line
	10350 2950 10350 3250
Wire Wire Line
	9700 2950 10350 2950
Wire Wire Line
	9700 3000 9700 2950
Wire Wire Line
	10350 3650 10350 3350
Wire Wire Line
	9600 3650 10350 3650
Wire Wire Line
	9600 3600 9600 3650
$Comp
L Connector:Screw_Terminal_01x02 J3
U 1 1
P 10550 3250
F 0 "J3" H 10400 3050 50  0000 L CNN
F 1 "LIGHT_SW" H 10400 2950 50  0000 L CNN
F 2 "DG-301:DG-301" H 10550 3250 50  0001 C CNN
F 3 "~" H 10550 3250 50  0001 C CNN
	1    10550 3250
	1    0    0    -1  
$EndComp
$Comp
L Relay:FINDER-36.11-4301 K1
U 1 1
P 9400 3300
F 0 "K1" H 9830 3346 50  0000 L CNN
F 1 "RELAY" H 9830 3255 50  0000 L CNN
F 2 "Relay_THT:Relay_SPDT_Finder_36.11" H 10540 3260 50  0001 C CNN
F 3 "" H 9400 3300 50  0001 C CNN
	1    9400 3300
	1    0    0    -1  
$EndComp
Text GLabel 8500 3900 0    50   Input ~ 0
LIGHT_DRIVER
$Comp
L Device:R_Small R16
U 1 1
P 8600 3900
F 0 "R16" V 8404 3900 50  0000 C CNN
F 1 "0" V 8495 3900 50  0000 C CNN
F 2 "Resistor_SMD:R_1206_3216Metric" H 8600 3900 50  0001 C CNN
F 3 "~" H 8600 3900 50  0001 C CNN
	1    8600 3900
	0    1    1    0   
$EndComp
$Comp
L Device:R_Small R13
U 1 1
P 8800 3900
F 0 "R13" V 8604 3900 50  0000 C CNN
F 1 "4k7" V 8695 3900 50  0000 C CNN
F 2 "Resistor_SMD:R_0805_2012Metric" H 8800 3900 50  0001 C CNN
F 3 "~" H 8800 3900 50  0001 C CNN
	1    8800 3900
	0    1    1    0   
$EndComp
Wire Notes Line
	3550 6350 3550 7700
Wire Notes Line
	3550 6350 6850 6350
Wire Notes Line
	3550 7700 6850 7700
Wire Notes Line
	3450 6350 3450 7700
Wire Notes Line
	3450 7700 600  7700
Wire Notes Line
	600  6350 3450 6350
$Comp
L Mechanical:MountingHole H1
U 1 1
P 1600 7050
F 0 "H1" H 1700 7096 50  0000 L CNN
F 1 "M3" H 1700 7005 50  0000 L CNN
F 2 "MountingHole:MountingHole_3.2mm_M3" H 1600 7050 50  0001 C CNN
F 3 "~" H 1600 7050 50  0001 C CNN
	1    1600 7050
	1    0    0    -1  
$EndComp
$Comp
L Mechanical:MountingHole H2
U 1 1
P 2000 7050
F 0 "H2" H 2100 7096 50  0000 L CNN
F 1 "M3" H 2100 7005 50  0000 L CNN
F 2 "MountingHole:MountingHole_3.2mm_M3" H 2000 7050 50  0001 C CNN
F 3 "~" H 2000 7050 50  0001 C CNN
	1    2000 7050
	1    0    0    -1  
$EndComp
$Comp
L Mechanical:MountingHole H3
U 1 1
P 2400 7050
F 0 "H3" H 2500 7096 50  0000 L CNN
F 1 "M3" H 2500 7005 50  0000 L CNN
F 2 "MountingHole:MountingHole_3.2mm_M3" H 2400 7050 50  0001 C CNN
F 3 "~" H 2400 7050 50  0001 C CNN
	1    2400 7050
	1    0    0    -1  
$EndComp
Text Notes 2800 7650 0    50   ~ 0
Mounting holes
$EndSCHEMATC
